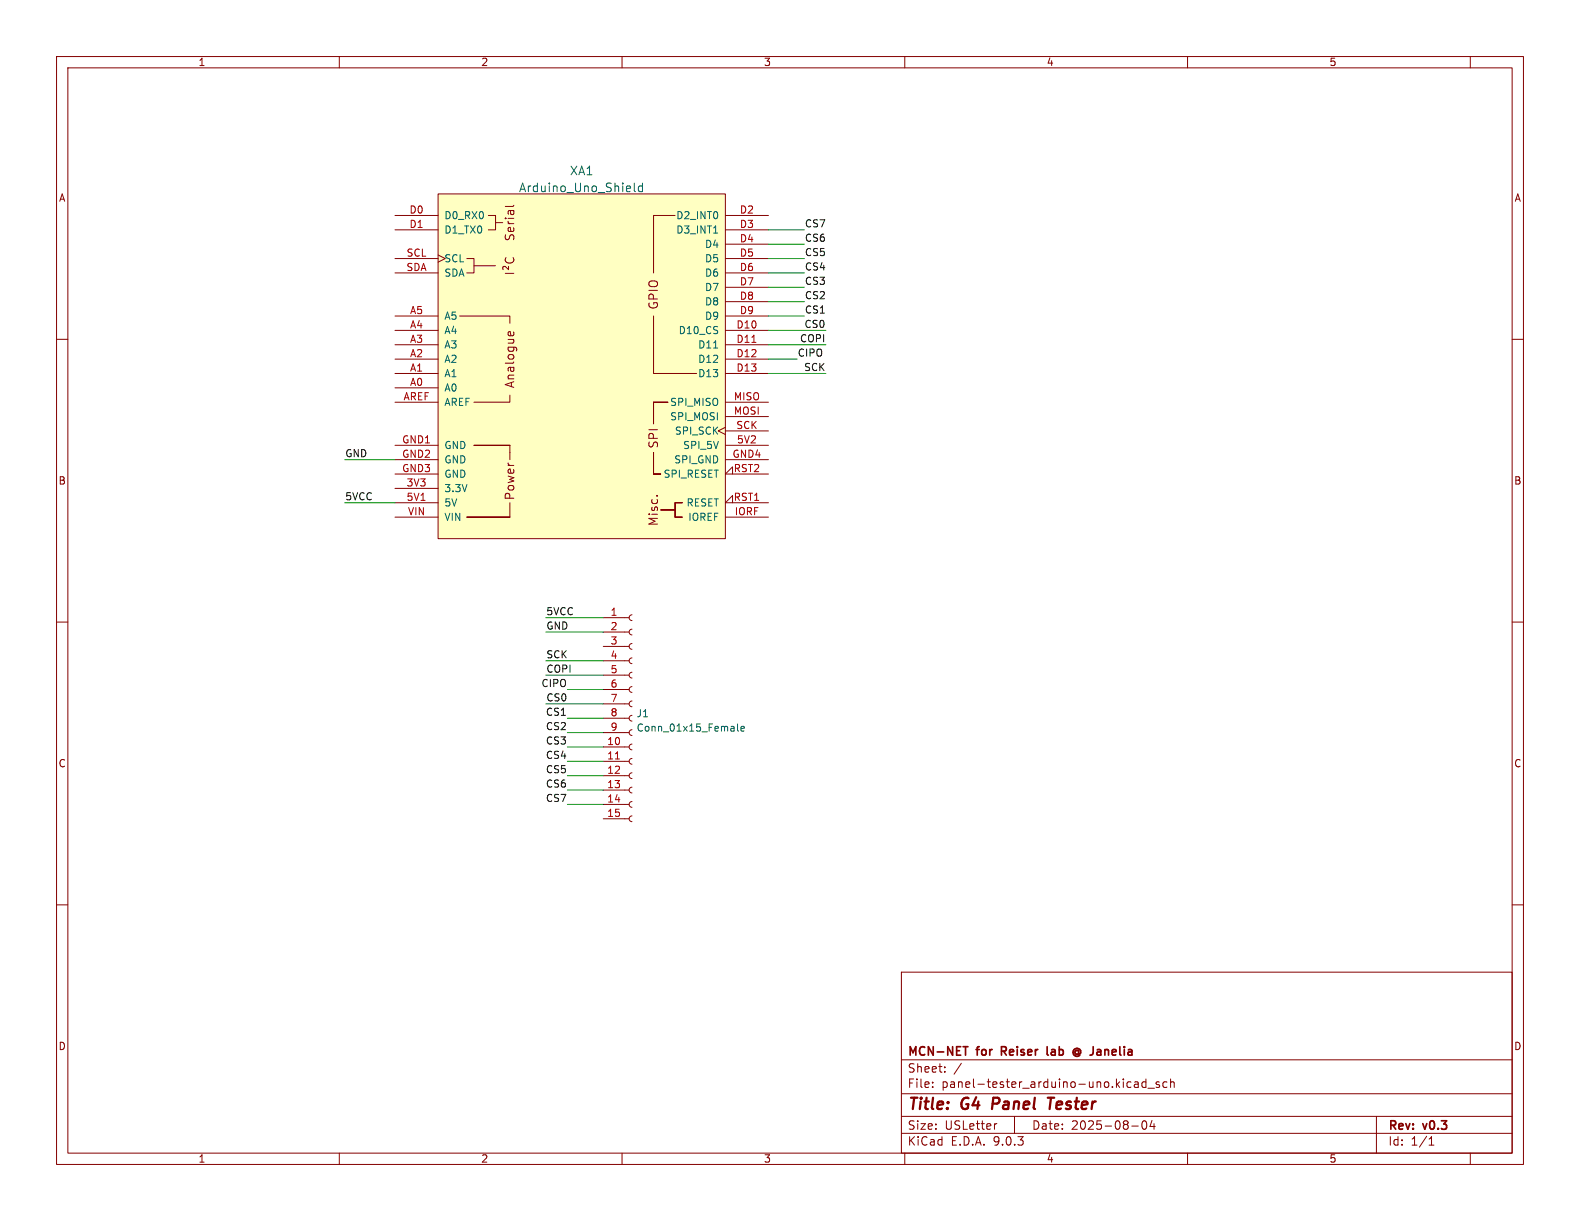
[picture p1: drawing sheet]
<svg xmlns="http://www.w3.org/2000/svg" width="279mm" height="216mm" viewBox="0 0 279 216" stroke-linecap="round" stroke-linejoin="round" font-family="sans-serif">
<g fill="none" stroke="#840000" stroke-width=".18">
<path d="M10 10h259.4v195.9h-259.4zM12 12h255.4v191.9h-255.4zM60 10v2M110 10v2M160 10v2M210 10v2M260 10v2M10 60h2M267.4 60h2M10 110h2M106.7 109.2h4.6M106.7 111.8h4.6"/>
<path d="M106.7 114.3h4.6M106.7 116.8h4.6M106.7 119.4h4.6M111.8 108.7l-.4 .2-.1 .3 .1 .4 .4 .1M111.8 111.3l-.4 .1-.1 .4 .1 .3 .4 .2M111.8 113.8l-.4 .1-.1 .4 .1 .4 .4 .1M111.8 116.3l-.4 .2-.1 .3 .1 .4 .4 .1M111.8 118.9l-.4 .1-.1 .4 .1 .3 .4 .2M267.4 110h2M106.7 121.9h4.6M106.7 124.5h4.6M106.7 127h4.6"/>
<path d="M106.7 129.5h4.6M106.7 132.1h4.6M106.7 134.6h4.6M106.7 137.2h4.6M106.7 139.7h4.6M111.8 121.4l-.4 .2-.1 .3 .1 .4 .4 .1M111.8 124l-.4 .1-.1 .4 .1 .3 .4 .2M111.8 126.5l-.4 .1-.1 .4 .1 .4 .4 .1M111.8 129l-.4 .2-.1 .3 .1 .4 .4 .1M111.8 131.6l-.4 .1-.1 .4 .1 .3 .4 .2M111.8 134.1l-.4 .2-.1 .3 .1 .4 .4 .1M111.8 136.7l-.4 .1-.1 .4 .1 .3 .4 .2"/>
<path d="M111.8 139.2l-.4 .1-.1 .4 .1 .4 .4 .1M106.7 142.2h4.6M106.7 144.8h4.6M111.8 141.7l-.4 .2-.1 .3 .1 .4 .4 .1M111.8 144.3l-.4 .1-.1 .4 .1 .3 .4 .2M10 160h2M159.4 171.9h108v32h-108zM267.4 160h2M159.4 197.4h108M159.4 193.4h108M159.4 187.4h108M164.9 192.1v.2"/>
<path d="M164.9 191.4v.1M167.1 189.4v.2M167.1 188.7v.1M170 188l-1.3 1.9M176.3 198.7l-.3 .1M179.4 197.4v3M200.1 199.1h1.2M200.6 191.4h.6l.1 .9M201.3 191.6l-.5 .1a.29 .29 0 0 0-.2 .3 .29 .29 0 0 0 .2 .3l.5-.1M202.1 198.3l.2-.1a.81 .81 0 0 1 .6 .6 .81 .81 0 0 1-.3 .8l-.2 .1a.81 .81 0 0 1-.3-1.4zM202.6 191.4l-.4-.1-.3 .3v.4l.2 .2h.5M202.6 190.8v1.5"/>
<path d="M203 192.4h1.1M203.7 198.1l-.3 1.1h.9M204.1 198.7v1M205 191.4l-.4-.1-.2 .2 .1 .2 .5 .2v.3h-.6M206.4 191.4l-.5-.1-.3 .3v.4l.2 .2h.6M207 191.4l.2-.1 .4 .1v.9M207 190.8v1.5M243.4 197.4v6.5M60 203.9v2M110 203.9v2M159.4 200.4h108M160 203.9v2"/>
<path d="M210 203.9v2M252.7 202.5h.9M252.7 201.4l.4-.4v1.5M260 203.9v2"/>
</g>
<path d="M175.7 194.1l-.3 2M185.3 194.1h1.1M185.9 194.1l-.3 2" fill="none" stroke="#840000" stroke-width=".4"/>
<path d="M170.3 185.1h.9M170.7 185.1v1.5M177.1 185.9h.6M177.7 185.1h-.6v1.5M185.2 185.1v1.3l.2 .2M190 185.6a.61 .61 0 0 1 .8-.1 .61 .61 0 0 1 .1 .9l-.2-.1M190 186.6a.69 .69 0 0 0 1 0M190.7 185.9a.36 .36 0 0 0-.5-.1 .36 .36 0 0 0 0 .5 .36 .36 0 0 0 .5 0M190.7 185.7v.6" fill="none" stroke="#840000" stroke-width=".3"/>
<path d="M108.8 134.2h.8" fill="none" stroke="#a90000" stroke-width=".18"/>
<path d="M130.4 128v1.1l.2 .2M131 128.9l.6-.2v-.2l-.4-.1-.2 .2 .1 .6h.5" fill="none" stroke="#006464" stroke-width=".18"/>
<path d="M77.5 34.3h50.8v61h-50.8z" fill="#ffffc2"/>
<g fill="none" stroke="#840000" stroke-width=".18">
<path d="M69.8 38.1h7.7M77.5 34.3h50.8v61h-50.8zM86.4 38.1h1.2v2.5h-1.2M87.6 39.4h1.3M89.3 38.6h.2M89.9 39.1v.3l.2 .2M89.9 39.6h1M89.9 38.6h1M90.2 37.2l.1 .5a.3 .3 0 0 0 .3 .3 .3 .3 0 0 0 .3-.3l-.1-.5M90.9 37.2l-1 .1v.6M90.9 36.3l-.3 .2h-1.3M119.4 38.1h-3.8v10.2"/>
<path d="M128.3 38.1h7.6M69.8 40.6h7.7M69.8 45.7h7.7M69.8 48.3h7.7M69.8 55.9h7.7M69.8 58.4h7.7M77.5 45.1l1.2 .6-1.2 .7M81.3 55.9h8.9v1.3M82.5 45.7h1.3v2.6h-1.3M83.8 47h3.8M89.3 48.3h1.6M89.4 41.5l-.1 .6 .3 .3 .4-.2 .3-.6h.4l.2 .2-.1 .6"/>
<path d="M89.5 45.6a.61 .61 0 0 0 0 .7 .61 .61 0 0 0 .7 .2 .57 .57 0 0 0 .6-.3 .57 .57 0 0 0-.1-.6M89.9 59.1v-.4l.3-.1 .2 .8M89.9 47.1v.6l-.5-.5a.31 .31 0 0 0-.5 .1l.1 .4M90.8 40.3l.1 .4-.3 .2h-.7v-.6l.3-.1 .2 .7M90.8 58.7l.1 .4M115.6 55.9v10.1h7.6M128.3 40.6h7.6M128.3 45.7h7.6M128.3 48.3h7.6M128.3 55.9h7.6M128.3 58.4h7.6M128.3 43.2h7.6"/>
<path d="M128.3 50.8h7.6M128.3 53.3h7.6M69.8 61h7.7M69.8 63.5h7.7M69.8 66h7.7M69.8 68.6h7.7M69.8 71.1h7.7M69.8 78.7h7.7M83.8 78.7h6.4zM90.2 69.9v1.2h-6.4M90.2 78.7v2.6M115.6 71.1v3.8z"/>
<path d="M115.6 71.1h2.5zM128.3 75.6l-1.3 .6 1.3 .6M128.3 61h7.6M128.3 63.5h7.6M128.3 66h7.6M128.3 71.1h7.6M128.3 78.7h7.6M128.3 73.7h7.6M128.3 76.2h7.6M69.8 81.3h7.7M69.8 83.8h7.7M69.8 86.4h7.7"/>
<path d="M69.8 88.9h7.7M69.8 91.4h7.7M82.5 91.4h7.7zM90.2 88.9v2.5M115.6 80v3.8zM115.6 83.8h1.2zM116.1 87.7h.2M116.8 90.2h2.6zM119.4 88.9v2.5zM119.4 88.9h1.2zM119.4 91.4h1.2zM128.3 81.3h7.6"/>
<path d="M128.3 91.4h7.6M129.5 83.8v-1.2l-1.2 1.2h7.6M129.5 88.9v-1.3l-1.2 1.3h7.6"/>
</g>
<path d="M112.2 32.4v1.3l.2 .2M113.6 32.4v1.5M113.6 33l-.4-.1-.3 .3v.4l.1 .2h.6M126.2 41.2h.7M126.2 61.5h.7" fill="none" stroke="#006464" stroke-width=".18"/>
<path d="M133 60.5h.7" fill="none" stroke="#a90000" stroke-width=".18"/>
<g fill="none" stroke="#009600" stroke-width=".18">
<path d="M135.9 58.4h10.1M135.9 48.3h6.3M135.9 45.7h6.3M135.9 50.8h6.3M135.9 53.3h6.3M135.9 55.9h6.3M135.9 43.2h6.3M135.9 40.6h6.3M135.9 66h10.1M135.9 61h10.1M135.9 63.5h5.1M61 81.3h8.8"/>
<path d="M61 88.9h8.8M96.5 111.8h10.2M96.5 109.2h10.2M96.5 116.8h10.2M96.5 119.4h10.2M96.5 124.5h10.2M100.3 139.7h6.4M100.3 137.2h6.4M100.3 127h6.4M100.3 132.1h6.4M100.3 129.5h6.4M100.3 121.9h6.4"/>
<path d="M100.3 134.6h6.4M100.3 142.2h6.4"/>
</g>
<g font-size="2.8" fill="#840000">
<text x="160.4" y="196.8">Title:</text>
<text x="170.1" y="196.8">G4</text>
<text x="176.3" y="196.8">Panel</text>
<text x="187" y="196.8">Tester</text>
</g>
<g font-size="2.1" fill="#006464">
<text x="91.7" y="34.2">Arduino_Uno_Shield</text>
<text x="100.7" y="31.2">XA1</text>
</g>
<g font-size="2.1" fill="#840000">
<text x="116.6" y="54.8" transform="rotate(-90 116.6 54.8)">GPIO</text>
<text x="91.2" y="68.7" transform="rotate(-90 91.2 68.7)">Analogue</text>
<text x="116.6" y="79.4" transform="rotate(-90 116.6 79.4)">SPI</text>
<text x="91.2" y="88.5" transform="rotate(-90 91.2 88.5)">Power</text>
<text x="116.6" y="93.1" transform="rotate(-90 116.6 93.1)">Misc.</text>
<text x="160.4" y="189.9">Sheet:</text>
<text x="160.4" y="187.1">MCN-NET</text>
<text x="172.9" y="187.1">for</text>
<text x="177.7" y="187.1">Reiser</text>
<text x="186.4" y="187.1">lab</text>
<text x="191.7" y="187.1">@ Janelia</text>
<text x="160.4" y="192.6">File:</text>
<text x="166.5" y="192.6">panel-tester_arduino-uno.kicad_sch</text>
<text x="160.4" y="202.8">KiCad</text>
<text x="160.4" y="200">Size:</text>
<text x="167.1" y="200">USLetter</text>
<text x="168.1" y="202.8">E.D.A.</text>
<text x="175.7" y="202.8">9.0.3</text>
<text x="182.4" y="200">Date:</text>
<text x="189.4" y="200">2025-08-04</text>
<text x="245.4" y="200.2">Rev:</text>
<text x="245.4" y="202.8">Id:</text>
<text x="249.5" y="202.8">1/1</text>
<text x="251.8" y="200.2">v0.3</text>
</g>
<g font-size="1.8" fill="#840000">
<text x="35" y="11.9">1</text>
<text x="85" y="11.9">2</text>
<text x="135" y="11.9">3</text>
<text x="185" y="11.9">4</text>
<text x="235" y="11.9">5</text>
<text x="10.3" y="35.9">A</text>
<text x="267.7" y="35.9">A</text>
<text x="10.3" y="85.9">B</text>
<text x="267.7" y="85.9">B</text>
<text x="10.3" y="135.9">C</text>
<text x="267.7" y="135.9">C</text>
<text x="10.3" y="185.9">D</text>
<text x="267.7" y="185.9">D</text>
<text x="35" y="205.8">1</text>
<text x="85" y="205.8">2</text>
<text x="135" y="205.8">3</text>
<text x="185" y="205.8">4</text>
<text x="235" y="205.8">5</text>
</g>
<g font-size="1.8" fill="#a90000">
<text x="72.3" y="37.8">D0</text>
<text x="72.3" y="40.4">D1</text>
<text x="130.7" y="37.8">D2</text>
<text x="130.7" y="40.4">D3</text>
<text x="71.8" y="45.5">SCL</text>
<text x="130.7" y="42.9">D4</text>
<text x="130.7" y="45.5">D5</text>
<text x="71.8" y="48">SDA</text>
<text x="130.7" y="48">D6</text>
<text x="130.7" y="50.5">D7</text>
<text x="130.7" y="53.1">D8</text>
<text x="72.4" y="55.6">A5</text>
<text x="72.4" y="58.2">A4</text>
<text x="130.1" y="58.2">D10</text>
<text x="130.7" y="55.6">D9</text>
<text x="72.4" y="60.7">A3</text>
<text x="72.4" y="63.2">A2</text>
<text x="72.4" y="65.8">A1</text>
<text x="130.1" y="60.7">D11</text>
<text x="130.1" y="63.2">D12</text>
<text x="130.1" y="65.8">D13</text>
<text x="71.3" y="70.9">AREF</text>
<text x="72.4" y="68.3">A0</text>
<text x="129.7" y="70.9">MISO</text>
<text x="129.7" y="73.4">MOSI</text>
<text x="130.1" y="75.9">SCK</text>
<text x="71" y="78.5">GND1</text>
<text x="71" y="81">GND2</text>
<text x="71" y="83.6">GND3</text>
<text x="129.4" y="81">GND4</text>
<text x="129.7" y="83.6">RST2</text>
<text x="130.2" y="78.5">5V2</text>
<text x="71.8" y="86.1">3V3</text>
<text x="71.8" y="88.6">5V1</text>
<text x="129.7" y="88.6">RST1</text>
<text x="72" y="91.2">VIN</text>
<text x="129.8" y="91.2">IORF</text>
<text x="107.9" y="109">1</text>
<text x="107.9" y="111.5">2</text>
<text x="107.9" y="114">3</text>
<text x="107.9" y="116.6">4</text>
<text x="107.9" y="119.1">5</text>
<text x="107.9" y="121.7">6</text>
<text x="107.9" y="124.2">7</text>
<text x="107.3" y="131.8">10</text>
<text x="107.9" y="126.7">8</text>
<text x="107.9" y="129.3">9</text>
<text x="107.3" y="134.4">11</text>
<text x="107.3" y="136.9">12</text>
<text x="107.3" y="139.4">13</text>
<text x="107.3" y="142">14</text>
<text x="107.3" y="144.5">15</text>
</g>
<g font-size="1.8" fill="#006464">
<text x="78.5" y="39">D0_RX0</text>
<text x="78.5" y="41.5">D1_TX0</text>
<text x="119.5" y="39">D2_INT0</text>
<text x="119.5" y="41.5">D3_INT1</text>
<text x="78.5" y="46.6">SCL</text>
<text x="124.6" y="44">D4</text>
<text x="124.6" y="46.6">D5</text>
<text x="78.5" y="49.1">SDA</text>
<text x="124.6" y="49.1">D6</text>
<text x="124.6" y="51.7">D7</text>
<text x="78.5" y="56.7">A5</text>
<text x="78.5" y="59.3">A4</text>
<text x="119.9" y="59.3">D10_CS</text>
<text x="124.6" y="54.2">D8</text>
<text x="124.6" y="56.7">D9</text>
<text x="78.5" y="61.8">A3</text>
<text x="78.5" y="64.4">A2</text>
<text x="123.4" y="61.8">D11</text>
<text x="123.4" y="64.4">D12</text>
<text x="78.5" y="66.9">A1</text>
<text x="78.5" y="69.4">A0</text>
<text x="78.5" y="72">AREF</text>
<text x="118.4" y="72">SPI_MISO</text>
<text x="123.4" y="66.9">D13</text>
<text x="118.4" y="74.5">SPI_MOSI</text>
<text x="119.2" y="77.1">SPI_SCK</text>
<text x="78.5" y="79.6">GND</text>
<text x="78.5" y="82.1">GND</text>
<text x="119.1" y="82.1">SPI_GND</text>
<text x="120.7" y="79.6">SPI_5V</text>
<text x="78.5" y="84.7">GND</text>
<text x="78.5" y="87.2">3.3V</text>
<text x="78.5" y="89.8">5V</text>
<text x="117.3" y="84.7">SPI_RESET</text>
<text x="121.3" y="89.8">RESET</text>
<text x="78.5" y="92.3">VIN</text>
<text x="121.6" y="92.3">IOREF</text>
<text x="112.5" y="127">J1</text>
<text x="112.5" y="129.6">Conn_01x15_Female</text>
</g>
<g font-size="1.8" fill="#0f0f0f">
<text x="142.2" y="40.3">CS7</text>
<text x="142.2" y="42.8">CS6</text>
<text x="142.2" y="45.4">CS5</text>
<text x="142.2" y="47.9">CS4</text>
<text x="142.2" y="50.5">CS3</text>
<text x="142.2" y="53">CS2</text>
<text x="142.2" y="58.1">CS0</text>
<text x="142.2" y="55.5">CS1</text>
<text x="141" y="63.2">CIPO</text>
<text x="141.4" y="60.6">COPI</text>
<text x="142.1" y="65.7">SCK</text>
<text x="61" y="80.9">GND</text>
<text x="61" y="88.6">5VCC</text>
<text x="96.5" y="108.9">5VCC</text>
<text x="96.5" y="111.4">GND</text>
<text x="96.5" y="119">COPI</text>
<text x="96.5" y="116.5">SCK</text>
<text x="95.7" y="121.6">CIPO</text>
<text x="96.5" y="124.1">CS0</text>
<text x="96.4" y="126.7">CS1</text>
<text x="96.4" y="129.2">CS2</text>
<text x="96.4" y="131.7">CS3</text>
<text x="96.4" y="134.3">CS4</text>
<text x="96.4" y="136.8">CS5</text>
<text x="96.4" y="141.9">CS7</text>
<text x="96.4" y="139.4">CS6</text>
</g>
</svg>
